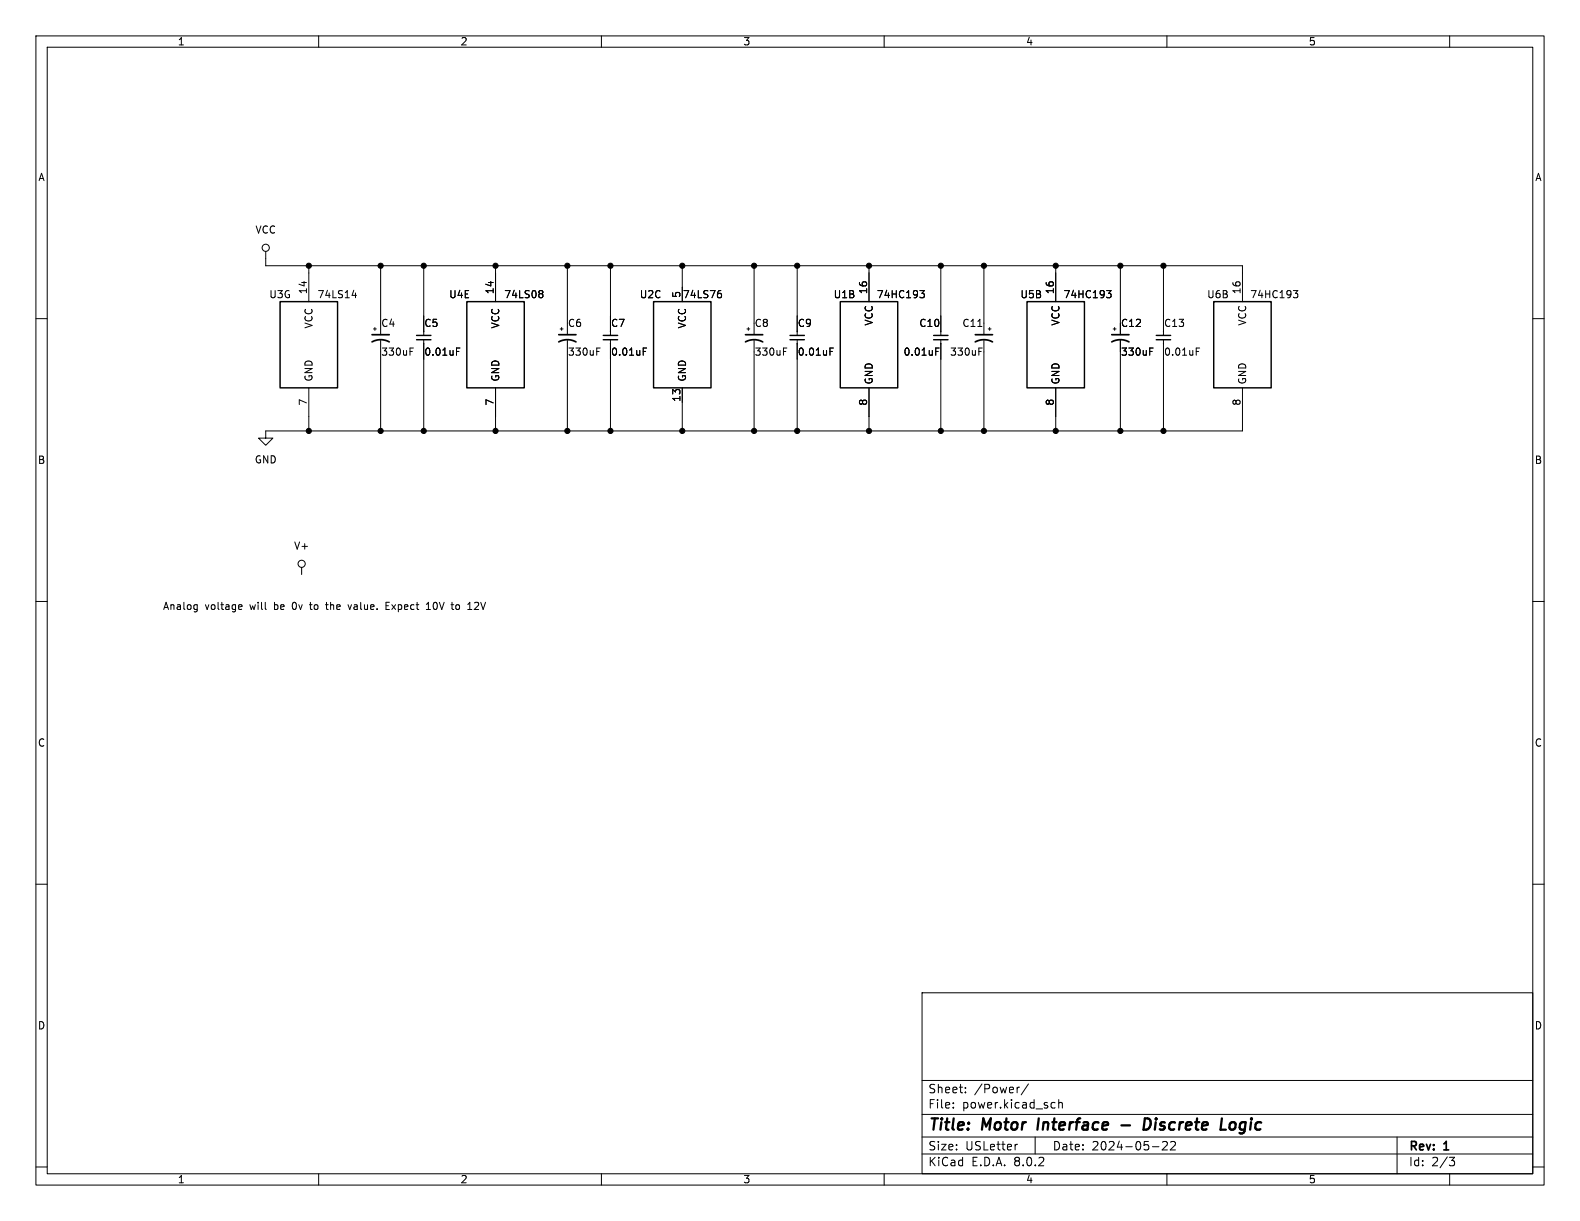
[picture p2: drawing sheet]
<svg xmlns="http://www.w3.org/2000/svg" width="279mm" height="216mm" viewBox="0 0 279 216" stroke-linecap="round" stroke-linejoin="round" font-family="sans-serif">
<g fill="none" stroke="#000" stroke-width=".18">
<path d="M6.3 6.4h266.7v203.2h-266.7zM8.3 8.3h262.8v199.3h-262.8zM56.3 6.4v1.9M106.4 6.4v1.9M156.3 6.4v1.9M206.4 6.4v1.9M256.3 6.4v1.9M6.3 56.3h2M47 44.5v2.5h172.7v6.3M54.6 47v6.3M62.3 52.2h.7M62.9 51.8v.8"/>
<path d="M66 58.2h.5M66.3 57.9v.5M67.3 47v12.2M74.9 47v12.3M87.6 47v6.3M95.5 51.4h.3l.2 .2-.2 .3M95.5 51.9h.3M95.8 51.9l.2 .3v.2l-.1 .2h-.4M99.1 58.2h.5M99.3 57.9v.5M100.3 47v12.2M107.9 47v12.3"/>
<path d="M120.6 47v6.3M127.1 51.9h.4l.1 .2-.1 .4-.4 .1M127.2 51.4h.3M132.1 58.2h.5M132.3 57.9v.5M133.3 47v12.2M141 47v12.3M153.7 47v6.3M162.7 51.4h.8l-.5 .5 .4 .1 .1 .4-.3 .2h-.3M166.4 47v12.3M172.9 57.7h.7M174 47v12.2"/>
<path d="M174.8 58.2h.5M175 57.9v.5M186.7 47v6.3M195.7 51.4h.8l-.4 .5 .3 .1 .1 .4-.3 .2h-.3M196.8 58.2h.6M197.1 57.9v.5M198.1 47v12.2M205.7 47v12.3M228.7 51.4h.8l-.4 .5 .3 .1 .1 .4-.2 .2h-.4M271.1 56.3h1.9M54.6 68.6v7.6M67.3 60.2v16"/>
<path d="M72.5 62.1h.4M72.5 61.5h.6M74.9 60.1v16.1M80.7 62.1h.4M80.7 61.5h.6M87.6 68.6v7.6M100.3 60.2v16M105.5 62.1h.4M105.5 61.5h.6M107.9 60.1v16.1M113.7 62.1h.5M113.7 61.5h.7"/>
<path d="M120.6 68.6v7.6M133.3 60.2v16M138.5 62.1h.5M138.5 61.5h.6M141 60.1v16.1M146.8 62.1h.4M146.8 61.5h.6M153.7 68.6v7.6M165.5 62.1h.4M165.5 61.5h.6M166.4 60.1v16.1M173.1 62.1h.4"/>
<path d="M173.1 61.5h.6M174 60.2v16M186.7 68.6v7.6M198.1 60.2v16M203.3 62.1h.4M203.3 61.5h.6M205.7 60.1v16.1M211.5 62.1h.5M211.5 61.5h.6M219.7 68.6v7.6h-172.7v1.3h1.3l-1.3 1.2-1.3-1.2h1.3M6.3 106.4h2M34.5 106.9l.4 .1"/>
<path d="M34.9 106.9v1.1l-.3 .2M34.9 107.7l-.4 .1M42.4 106.9l.3 .1 .1 .2-.6 .1M42.7 107.7l-.3 .1M53.3 100.3v1.3M54.7 106.9h.5M54.9 106.5l.1 1.2M57.6 106.9h.4M57.7 106.5v1.1l.3 .2M61.5 106.9l.3 .9 .4-.9M68.3 107.1h.4M68.9 106.5h-.6v1.3h.6"/>
<path d="M75.4 107.8h.7M75.4 106.9l.4-.4v1.3M80.6 107.5l.1 .2 .3 .1M81 106.9l-.3 .1-.1 .2M84.4 106.5l-.5 .1M84.6 107l-.7 .8h.7M271.1 106.4h1.9M6.3 156.3h2M271.1 156.3h1.9M163 175.6h108.1v32h-108.1zM163 197.1h108.1M163 191.1h108.1"/>
<path d="M168.6 195.8v.1M168.6 195v.2M170.7 193.1v.1M170.7 192.3v.2M180.3 192.2l-.3 .1M181.9 191.7l-1.3 1.9M186.1 194.9l.5 .1M186.6 195.9h-.5M187.2 195.1l.2-.2 .4 .1 .1 .9M187.2 194.4v1.5M6.3 206.4h2M56.3 207.6v2"/>
<path d="M106.4 207.6v2M156.3 207.6v2M163 204.1h108.1M163 201h108.1M179.9 202.3l-.2 .1M183 201v3.1M203.8 202.8h1.1M205.6 202l.6-.2 .2 .2v.3l-.9 1h.9M206.4 207.6v2M207 202l.6-.2 .2 .2 .1 .3-1 1h1M247.1 201v6.6M256.3 204.6h.9l-.5 .6 .4 .2 .1 .5-.3 .2h-.4"/>
<path d="M256.3 207.6v2M271.1 206.4h1.9"/>
<circle cx="47" cy="43.8" r=".63"/>
<circle cx="53.3" cy="99.7" r=".63"/>
</g>
<path d="M183.7 197.8l-.3 2M198.3 199h1.5M202.5 197.8h.4a1.08 1.08 0 0 1 .6 1 1.08 1.08 0 0 1-.8 1h-.5zM215.8 199.8h1M218.4 198.5a.59 .59 0 0 0-.9 .3v.8a.57 .57 0 0 0 .9-.2" fill="none" stroke="#000" stroke-width=".4"/>
<g fill="none" stroke="#000" stroke-width=".25">
<path d="M49.5 53.3h10.2v15.3h-10.2zM73.7 59.3h2.5M82.5 53.3h10.2v15.3h-10.2zM106.7 59.3h2.5M115.6 53.3h10.1v15.3h-10.1zM139.7 59.3h2.5M148.6 53.3h10.1v15.3h-10.1zM165.1 59.3h2.5M181.6 53.3h10.2v15.3h-10.2zM204.5 59.3h2.5M214.6 53.3h10.2v15.3h-10.2zM73.7 60.1h2.5"/>
<path d="M106.7 60.1h2.5M139.7 60.1h2.5M165.1 60.1h2.5M204.5 60.1h2.5"/>
</g>
<path d="M65.8 59.2h3M98.8 59.2h3.1M131.8 59.2h3.1M172.5 59.2h3M196.6 59.2h3M65.8 60.5a3.2 3.2 0 0 1 3 0M98.8 60.5a3.2 3.2 0 0 1 3.1 0M131.8 60.5a3.2 3.2 0 0 1 3.1 0M172.5 60.5a3.2 3.2 0 0 1 3 0M196.6 60.5a3.2 3.2 0 0 1 3 0" fill="none" stroke="#000" stroke-width=".3"/>
<g fill="#000" stroke="#000" stroke-width=".18">
<circle cx="54.6" cy="47" r=".46"/>
<circle cx="67.3" cy="47" r=".46"/>
<circle cx="74.9" cy="47" r=".46"/>
<circle cx="87.6" cy="47" r=".46"/>
<circle cx="100.3" cy="47" r=".46"/>
<circle cx="107.9" cy="47" r=".46"/>
<circle cx="120.6" cy="47" r=".46"/>
<circle cx="133.3" cy="47" r=".46"/>
<circle cx="141" cy="47" r=".46"/>
<circle cx="153.7" cy="47" r=".46"/>
<circle cx="166.4" cy="47" r=".46"/>
<circle cx="174" cy="47" r=".46"/>
<circle cx="186.7" cy="47" r=".46"/>
<circle cx="198.1" cy="47" r=".46"/>
<circle cx="205.7" cy="47" r=".46"/>
<circle cx="54.6" cy="76.2" r=".46"/>
<circle cx="67.3" cy="76.2" r=".46"/>
<circle cx="74.9" cy="76.2" r=".46"/>
<circle cx="87.6" cy="76.2" r=".46"/>
<circle cx="100.3" cy="76.2" r=".46"/>
<circle cx="107.9" cy="76.2" r=".46"/>
<circle cx="120.6" cy="76.2" r=".46"/>
<circle cx="133.3" cy="76.2" r=".46"/>
<circle cx="141" cy="76.2" r=".46"/>
<circle cx="153.7" cy="76.2" r=".46"/>
<circle cx="166.4" cy="76.2" r=".46"/>
<circle cx="174" cy="76.2" r=".46"/>
<circle cx="186.7" cy="76.2" r=".46"/>
<circle cx="198.1" cy="76.2" r=".46"/>
<circle cx="205.7" cy="76.2" r=".46"/>
</g>
<g font-size="2.8">
<text x="164" y="200.4">Title:</text>
<text x="173.7" y="200.4">Motor</text>
<text x="184.3" y="200.4">Interface</text>
<text x="204.7" y="200.4">Discrete</text>
<text x="219.1" y="200.4">Logic</text>
</g>
<g font-size="2.1">
<text x="164" y="196.2">File:</text>
<text x="164" y="193.5">Sheet:</text>
<text x="170.1" y="196.2">power.kicad_sch</text>
<text x="172.3" y="193.5">/Power/</text>
<text x="164" y="203.6">Size:</text>
<text x="170.7" y="203.6">USLetter</text>
<text x="186" y="203.6">Date:</text>
<text x="193.1" y="203.6">2024-05-22</text>
<text x="249.1" y="203.9">Rev:</text>
<text x="255.4" y="203.9">1</text>
<text x="164" y="206.4">KiCad</text>
<text x="171.8" y="206.4">E.D.A.</text>
<text x="179.4" y="206.4">8.0.2</text>
<text x="249.1" y="206.4">Id:</text>
<text x="253.1" y="206.4">2/3</text>
</g>
<g font-size="1.8">
<text x="31.3" y="8.2">1</text>
<text x="81.4" y="8.2">2</text>
<text x="131.4" y="8.2">3</text>
<text x="181.3" y="8.2">4</text>
<text x="231.4" y="8.2">5</text>
<text x="6.7" y="32.2">A</text>
<text x="271.4" y="32.2">A</text>
<text x="45.1" y="41.5">VCC</text>
<text x="47.5" y="52.9">U3G</text>
<text x="54.4" y="52.1" transform="rotate(-90 54.4 52.1)">14</text>
<text x="56.1" y="52.9">74LS14</text>
<text x="79.3" y="52.9">U4E</text>
<text x="87.4" y="52.1" transform="rotate(-90 87.4 52.1)">14</text>
<text x="89.1" y="52.9">74LS08</text>
<text x="113" y="52.9">U2C</text>
<text x="120.4" y="52.8" transform="rotate(-90 120.4 52.8)">5</text>
<text x="120.7" y="52.9">74LS76</text>
<text x="147.3" y="52.9">U1B</text>
<text x="153.4" y="52.1" transform="rotate(-90 153.4 52.1)">16</text>
<text x="154.9" y="52.9">74HC193</text>
<text x="180.3" y="52.9">U5B</text>
<text x="186.4" y="52.1" transform="rotate(-90 186.4 52.1)">16</text>
<text x="188" y="52.9">74HC193</text>
<text x="213.4" y="52.9">U6B</text>
<text x="219.5" y="52.1" transform="rotate(-90 219.5 52.1)">16</text>
<text x="221" y="52.9">74HC193</text>
<text x="55.5" y="58.2" transform="rotate(-90 55.5 58.2)">VCC</text>
<text x="67.3" y="58">C4</text>
<text x="74.9" y="58">C5</text>
<text x="88.5" y="58.2" transform="rotate(-90 88.5 58.2)">VCC</text>
<text x="100.3" y="58">C6</text>
<text x="108" y="58">C7</text>
<text x="121.5" y="58.2" transform="rotate(-90 121.5 58.2)">VCC</text>
<text x="133.4" y="58">C8</text>
<text x="141" y="58">C9</text>
<text x="154.5" y="57.7" transform="rotate(-90 154.5 57.7)">VCC</text>
<text x="162.5" y="58">C10</text>
<text x="170.1" y="58">C11</text>
<text x="187.6" y="57.7" transform="rotate(-90 187.6 57.7)">VCC</text>
<text x="198.1" y="58">C12</text>
<text x="205.7" y="58">C13</text>
<text x="220.6" y="57.7" transform="rotate(-90 220.6 57.7)">VCC</text>
<text x="67.3" y="63.1">330uF</text>
<text x="74.9" y="63.1">0.01uF</text>
<text x="100.3" y="63.1">330uF</text>
<text x="108" y="63.1">0.01uF</text>
<text x="133.4" y="63.1">330uF</text>
<text x="141" y="63.1">0.01uF</text>
<text x="159.7" y="63.1">0.01uF</text>
<text x="167.9" y="63.1">330uF</text>
<text x="198.1" y="63.1">330uF</text>
<text x="205.7" y="63.1">0.01uF</text>
<text x="54.4" y="71.8" transform="rotate(-90 54.4 71.8)">7</text>
<text x="55.5" y="67.6" transform="rotate(-90 55.5 67.6)">GND</text>
<text x="87.4" y="71.8" transform="rotate(-90 87.4 71.8)">7</text>
<text x="88.5" y="67.6" transform="rotate(-90 88.5 67.6)">GND</text>
<text x="120.4" y="71.2" transform="rotate(-90 120.4 71.2)">13</text>
<text x="121.5" y="67.6" transform="rotate(-90 121.5 67.6)">GND</text>
<text x="153.4" y="71.8" transform="rotate(-90 153.4 71.8)">8</text>
<text x="154.5" y="68.1" transform="rotate(-90 154.5 68.1)">GND</text>
<text x="186.4" y="71.8" transform="rotate(-90 186.4 71.8)">8</text>
<text x="187.6" y="68.1" transform="rotate(-90 187.6 68.1)">GND</text>
<text x="219.5" y="71.8" transform="rotate(-90 219.5 71.8)">8</text>
<text x="220.6" y="68.1" transform="rotate(-90 220.6 68.1)">GND</text>
<text x="6.6" y="82.2">B</text>
<text x="45" y="82.1">GND</text>
<text x="271.3" y="82.2">B</text>
<text x="51.9" y="97.4">V+</text>
<text x="28.7" y="108.1">Analog</text>
<text x="36.2" y="108.1">voltage</text>
<text x="44.3" y="108.1">will</text>
<text x="48.7" y="108.1">be</text>
<text x="52.2" y="108.1">0v</text>
<text x="55.5" y="108.1">to</text>
<text x="58.6" y="108.1">the</text>
<text x="62.7" y="108.1">value.</text>
<text x="69.5" y="108.1">Expect</text>
<text x="76.9" y="108.1">10V</text>
<text x="81.6" y="108.1">to</text>
<text x="84.6" y="108.1">12V</text>
<text x="6.6" y="132.2">C</text>
<text x="271.3" y="132.2">C</text>
<text x="6.6" y="182.2">D</text>
<text x="271.3" y="182.2">D</text>
<text x="31.3" y="209.4">1</text>
<text x="81.4" y="209.4">2</text>
<text x="131.4" y="209.4">3</text>
<text x="181.3" y="209.4">4</text>
<text x="231.4" y="209.4">5</text>
</g>
</svg>
